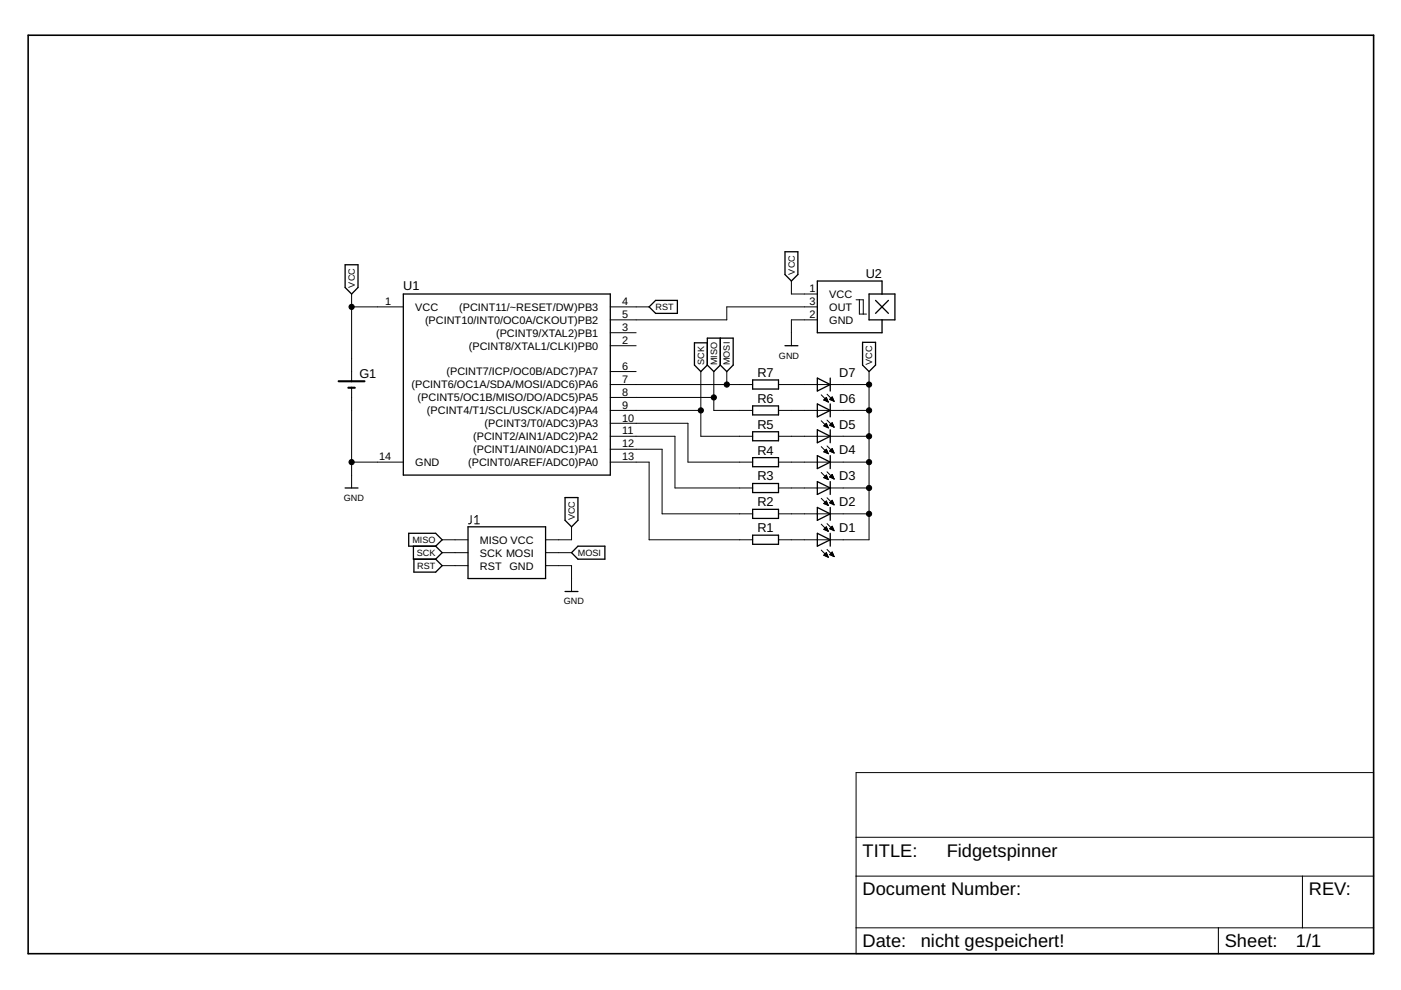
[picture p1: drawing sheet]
<svg xmlns="http://www.w3.org/2000/svg" width="297mm" height="210mm" viewBox="0 0 297 210" stroke-linecap="round" stroke-linejoin="round" font-family="sans-serif">
<g fill="none" stroke="#000" stroke-width=".21">
<path d="M167.8 59.6v2.7h5.5M74.5 65.1h11M74.5 62.3v18.5M129.4 78.8h5.5M129.4 73.3h5.5M129.4 70.5h5.5M129.4 65.1h8.2M148.6 78.8v13.7h11M151.3 78.8v8.2h8.3M154.1 78.8v2.7M173.3 65.1h-19.2v2.7h-24.7M173.3 67.8h-5.5v5.5"/>
<path d="M181.5 63.6h1.5v3M182.2 63.6v3h1.5M184.3 78.8v35.6h-19.2M74.5 98h11M74.5 82.2v21.3M129.4 98h8.2v16.4h22M129.4 89.7h16.5v8.3h13.7M129.4 95.2h11v13.7h19.2M129.4 92.5h13.7v11h16.5M129.4 87h19.2M129.4 84.3h21.9M129.4 81.5h30.2"/>
<path d="M165.1 98h19.2M165.1 92.5h19.2M165.1 87h19.2M165.1 81.5h19.2M174.1 94.7l1.5 1.5M174.1 89.2l1.5 1.5M174.1 83.7l1.5 1.5M174.6 90.3l.6-.6 .4 1zM174.6 84.8l1 .4M174.6 84.8l.6-.5 .4 .9M174.7 84.8h.7M174.7 90.2h.7"/>
<path d="M174.7 95.8h.8M174.8 95.7h.6M174.8 90.4h.7M174.8 84.7h.6M174.9 90.1h.5M174.9 95.5h.4M174.9 84.9h.6M174.9 84.5h.4M175 90h.3M175 95.4h.3M175 95.9h.5M175.1 84.4h.2"/>
<path d="M175.1 89.9h.1M175.1 90.5h.4M175.2 95.3h.1M175.2 95.2l.4 1-1-.4zM175.2 85.1h.3M175.3 94.6l1.5 1.5M175.3 96.1h.3M175.3 89.1l1.5 1.5M175.3 83.6l1.5 1.5M175.5 90.6h.1M175.5 85.2h.1M175.9 95.7l.5-.6 .4 1z"/>
<path d="M175.9 90.2l.5-.6 .4 1zM175.9 84.7l.5-.6 .4 1zM175.9 84.7h.8M175.9 90.1h.8M176 95.7h.7M176 95.5h.6M176 84.5h.6M176.1 90.2h.6M176.1 90h.5M176.1 95.4h.5M176.1 84.8h.6M176.2 84.4h.4"/>
<path d="M176.2 89.9h.3M176.3 95.3h.2M176.3 95.8h.4M176.3 84.3h.2M176.3 89.7h.2M176.4 95.2h.1M176.4 90.4h.4M176.5 84.9h.3M176.6 95.9h.2M176.7 90.5h.1M176.8 85.1h.1M93.7 114.4h5.5"/>
<path d="M93.7 117.2h5.5M93.7 119.9h5.5M99.9 109.3v1.5l-.2 .2-.4 .1M100.6 111.1h1M100.6 109.7l.5-.4v1.8M115.7 117.2h5.5M115.7 119.9h5.5v5.5M121.2 111.7v2.7h-5.5M165.1 108.9h19.2M165.1 103.5h19.2M174.1 116.6l1.5 1.6M174.1 111.1l1.5 1.5"/>
<path d="M174.1 105.7l1.5 1.5M174.1 100.2l1.5 1.5M174.6 117.7l1 .5M174.6 106.8l.6-.6 .4 1zM174.7 117.7h.8M174.7 101.3h.7M174.7 106.7h.7M174.8 112.3h.7M174.8 112.2h.6M174.8 117.6h.6M174.8 101.1h.6M174.8 106.6h.6"/>
<path d="M174.9 106.8h.6M174.9 112h.4M174.9 117.5h.4M174.9 101h.4M174.9 101.4h.6M175 106.4h.3M175 117.9h.5M175 111.9h.3M175 117.3h.3M175.1 112.4h.4M175.1 100.9h.2M175.1 106.3h.1"/>
<path d="M175.1 111.8h.1M175.2 107h.3M175.2 117.2h.1M175.2 117.2l-.6 .5M175.2 117.2l.4 1M175.2 111.7l.4 .9-1-.4zM175.2 100.7l-.6 .6 1 .4M175.2 100.7l.4 1M175.2 100.7h.1M175.3 101.5h.3M175.3 118h.3M175.3 116.5l1.5 1.5"/>
<path d="M175.3 111l1.5 1.5M175.3 105.5l1.5 1.5M175.3 100l1.5 1.6M175.4 112.6h.2M175.5 107.1h.1M175.6 101.7h.1M175.6 118.1h.1M175.9 117.6l.5-.5 .4 .9zM175.9 112.1l.5-.5 .4 .9zM175.9 101.1h.8M175.9 101.1l.9 .5M175.9 117.6h.8"/>
<path d="M175.9 106.6h.8M176 112h.6M176 112.2h.7M176 117.5h.6M176 101h.6M176.1 106.4h.5M176.1 111.9h.5M176.1 106.7h.6M176.1 117.3h.5M176.2 100.9h.4M176.2 106.3h.4M176.2 101.3h.5"/>
<path d="M176.2 117.7h.5M176.2 111.8h.3M176.3 117.2h.2M176.3 100.7h.2M176.3 112.3h.4M176.3 106.2h.2M176.4 111.6h.1M176.4 117.1h.1M176.4 106.8h.4M176.4 100.6h.1M176.4 106.1l.4 .9-.9-.4zM176.4 100.6l-.5 .5"/>
<path d="M176.4 100.6l.4 1M176.5 101.4h.3M176.5 117.9h.3M176.6 112.4h.2M176.7 107h.1M176.8 101.5h.1M176.8 118h.1M181.5 163.8h109.7v38.4h-109.7zM181.5 177.5h109.7M181.5 185.8h109.7M181.5 196.7h109.7M258.3 196.7v5.5"/>
<path d="M276.1 185.8v10.9"/>
</g>
<g fill="none" stroke="#000" stroke-width=".28">
<path d="M73.2 56.1h2.7v4.9l-1.4 1.3-1.3-1.3zM166.4 53.4h2.8v4.8l-1.4 1.4-1.4-1.4zM85.5 62.3h43.9v38.4h-43.9zM139 63.7h4.6v2.7h-4.6l-1.4-1.3zM150 77.4l1.3 1.4 1.4-1.4M150 77.4v-5.7h5.4v5.7l-1.3 1.4-1.4-1.4M150 72.7h-2.8v4.7l1.4 1.4 1.4-1.4M152.7 71.7v5.7M166.4 73.3h2.8M182.9 72.6h2.7v4.8l-1.3 1.4-1.4-1.4zM184.3 62.3h5.4v5.5h-5.4zM185.6 63.7l2.8 2.7"/>
<path d="M187 62.3v-2.7h-13.7v10.9h13.7v-2.7M188.4 63.7l-2.8 2.7M159.6 80.6h5.5v1.9h-5.5zM159.6 86.1h5.5v1.9h-5.5zM159.6 91.5h5.5v2h-5.5zM159.6 97h5.5v2h-5.5zM173.3 80.2l2.7 1.3-2.7 1.4zM173.3 85.6l2.7 1.4-2.7 1.4zM173.3 91.1l2.7 1.4-2.7 1.4zM173.3 96.6l2.7 1.4-2.7 1.4zM176 80.2v2.7M176 85.6v2.8"/>
<path d="M176 91.1v2.8M176 96.6v2.8M73.2 103.5h2.7M86.7 113.1h5.7l1.3 1.3-1.3 1.4h-5.7zM87.7 115.8v2.8h4.7M87.8 118.6v2.7h4.6l1.3-1.4-1.3-1.3M92.4 115.8l1.3 1.4-1.3 1.4M99.2 111.7h16.5v11h-16.5zM119.8 105.5h2.7v4.8l-1.3 1.4-1.4-1.4zM122.5 115.8h5.7v2.8h-5.7l-1.3-1.4zM159.6 113.5h5.5v1.9h-5.5zM159.6 102.5h5.5v1.9h-5.5z"/>
<path d="M159.6 108h5.5v1.9h-5.5zM173.3 102.1l2.7 1.4-2.7 1.3zM173.3 107.6l2.7 1.3-2.7 1.4zM173.3 113.1l2.7 1.3-2.7 1.4zM176 102.1v2.7M176 107.6v2.7M176 113.1v2.7M119.8 125.4h2.7"/>
</g>
<path d="M71.8 80.8h5.5M73.9 82.2h1.3" fill="none" stroke="#000" stroke-width=".44"/>
<path d="M6 7.5h285.2v194.7h-285.2z" fill="none" stroke="#000" stroke-width=".34"/>
<g fill="#000" stroke="#000" stroke-width=".21">
<circle cx="74.5" cy="65.1" r=".55"/>
<circle cx="74.5" cy="98" r=".55"/>
<circle cx="148.6" cy="87" r=".55"/>
<circle cx="151.3" cy="84.3" r=".55"/>
<circle cx="154.1" cy="81.5" r=".55"/>
<circle cx="184.3" cy="87" r=".55"/>
<circle cx="184.3" cy="98" r=".55"/>
<circle cx="184.3" cy="81.5" r=".55"/>
<circle cx="184.3" cy="92.5" r=".55"/>
<circle cx="184.3" cy="103.5" r=".55"/>
<circle cx="184.3" cy="108.9" r=".55"/>
</g>
<g font-size="3.9">
<text x="182.9" y="181.6">TITLE:</text>
<text x="200.7" y="181.6">Fidgetspinner</text>
<text x="182.9" y="189.9">Document Number:</text>
<text x="277.5" y="189.9">REV:</text>
<text x="182.9" y="200.8">Date:</text>
<text x="195.2" y="200.8">nicht gespeichert!</text>
<text x="259.7" y="200.8">Sheet:</text>
<text x="274.8" y="200.8">1/1</text>
</g>
<g font-size="2.7">
<text x="183.5" y="58.9">U2</text>
<text x="85.5" y="61.5">U1</text>
<text x="76.2" y="80.2">G1</text>
<text x="160.6" y="79.9">R7</text>
<text x="177.9" y="79.9">D7</text>
<text x="160.6" y="85.4">R6</text>
<text x="177.9" y="85.4">D6</text>
<text x="160.6" y="90.9">R5</text>
<text x="177.9" y="90.9">D5</text>
<text x="160.6" y="101.9">R3</text>
<text x="160.6" y="96.4">R4</text>
<text x="177.9" y="101.8">D3</text>
<text x="177.9" y="96.3">D4</text>
<text x="160.6" y="107.3">R2</text>
<text x="177.9" y="107.3">D2</text>
<text x="160.6" y="112.8">R1</text>
<text x="177.9" y="112.8">D1</text>
</g>
<g font-size="2.3">
<text x="81.7" y="64.7">1</text>
<text x="88" y="65.9">VCC</text>
<text x="97.3" y="65.9">(PCINT11/~RESET/DW)PB3</text>
<text x="131.9" y="64.7">4</text>
<text x="171.6" y="64.7">3</text>
<text x="171.6" y="61.9">1</text>
<text x="175.8" y="65.9">OUT</text>
<text x="175.8" y="63.2">VCC</text>
<text x="90.1" y="68.6">(PCINT10/INT0/OC0A/CKOUT)PB2</text>
<text x="105.2" y="71.4">(PCINT9/XTAL2)PB1</text>
<text x="131.9" y="70.2">3</text>
<text x="131.9" y="67.4">5</text>
<text x="171.6" y="67.4">2</text>
<text x="175.8" y="68.6">GND</text>
<text x="99.4" y="74.1">(PCINT8/XTAL1/CLKI)PB0</text>
<text x="131.9" y="72.9">2</text>
<text x="87.3" y="82.4">(PCINT6/OC1A/SDA/MOSI/ADC6)PA6</text>
<text x="94.7" y="79.6">(PCINT7/ICP/OC0B/ADC7)PA7</text>
<text x="131.9" y="83.9">8</text>
<text x="131.9" y="81.1">7</text>
<text x="131.9" y="78.4">6</text>
<text x="88.5" y="85.1">(PCINT5/OC1B/MISO/DO/ADC5)PA5</text>
<text x="90.5" y="87.8">(PCINT4/T1/SCL/USCK/ADC4)PA4</text>
<text x="131.9" y="89.4">10</text>
<text x="131.9" y="86.6">9</text>
<text x="100.3" y="93.3">(PCINT2/AIN1/ADC2)PA2</text>
<text x="102.7" y="90.6">(PCINT3/T0/ADC3)PA3</text>
<text x="131.9" y="94.9">12</text>
<text x="131.9" y="92.1">11</text>
<text x="80.4" y="97.6">14</text>
<text x="88" y="98.8">GND</text>
<text x="99.3" y="98.8">(PCINT0/AREF/ADC0)PA0</text>
<text x="100.3" y="96.1">(PCINT1/AIN0/ADC1)PA1</text>
<text x="131.9" y="97.6">13</text>
<text x="101.8" y="115.3">MISO VCC</text>
<text x="101.8" y="118">SCK MOSI</text>
<text x="101.8" y="120.7">RST</text>
<text x="108" y="120.8">GND</text>
</g>
<g font-size="1.9">
<text x="168.5" y="58.2" transform="rotate(-90 168.5 58.2)">VCC</text>
<text x="75.2" y="61" transform="rotate(-90 75.2 61)">VCC</text>
<text x="139" y="65.8">RST</text>
<text x="149.3" y="77.4" transform="rotate(-90 149.3 77.4)">SCK</text>
<text x="152" y="77.4" transform="rotate(-90 152 77.4)">MISO</text>
<text x="154.8" y="77.4" transform="rotate(-90 154.8 77.4)">MOSI</text>
<text x="165.1" y="76">GND</text>
<text x="184.9" y="77.4" transform="rotate(-90 184.9 77.4)">VCC</text>
<text x="72.9" y="106.2">GND</text>
<text x="121.9" y="110.3" transform="rotate(-90 121.9 110.3)">VCC</text>
<text x="87.5" y="115.1">MISO</text>
<text x="88.4" y="117.9">SCK</text>
<text x="122.5" y="117.9">MOSI</text>
<text x="88.5" y="120.6">RST</text>
<text x="119.5" y="128.2">GND</text>
</g>
</svg>
